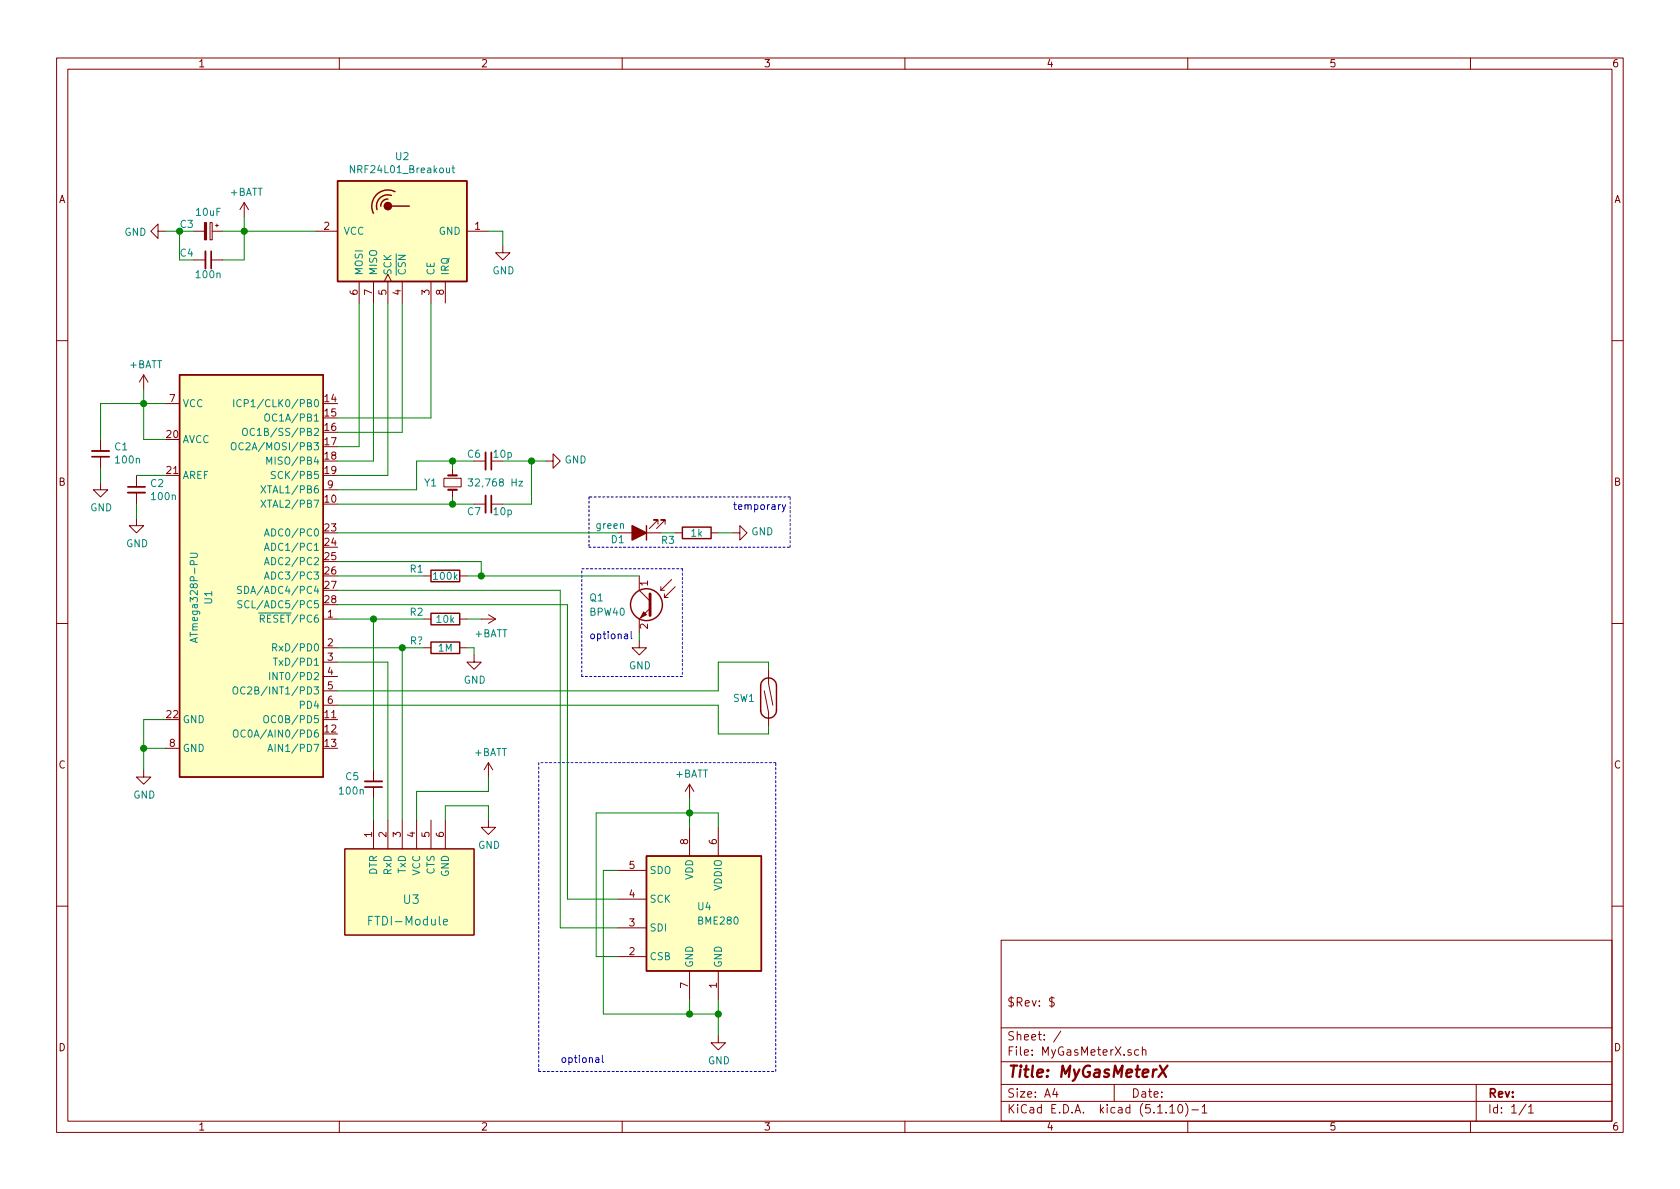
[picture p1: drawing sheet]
EESchema Schematic File Version 4
EELAYER 30 0
EELAYER END
$Descr A4 11693 8268
encoding utf-8
Sheet 1 1
Title "MyGasMeterX"
Date ""
Rev ""
Comp ""
Comment1 "$Id: MyGasMeterX.sch 1289 2021-11-22 10:46:00Z  $"
Comment2 ""
Comment3 ""
Comment4 ""
$EndDescr
$Comp
L eBay:ATmega328P-PU U1
U 1 1
P 1750 3900
F 0 "U1" V 1450 3650 50  0000 C CNN
F 1 "ATmega328P-PU" V 1350 3650 50  0000 C CNN
F 2 "Package_DIP:DIP-28_W7.62mm" V 1550 3700 50  0001 C CIN
F 3 "http://ww1.microchip.com/downloads/en/DeviceDoc/ATmega328_P%20AVR%20MCU%20with%20picoPower%20Technology%20Data%20Sheet%2040001984A.pdf" H 1750 3800 50  0001 C CNN
	1    1750 3900
	1    0    0    -1  
$EndComp
$Comp
L Device:CP_Small C3
U 1 1
P 1450 1600
F 0 "C3" V 1400 1450 50  0000 C CNN
F 1 "10uF" V 1316 1600 50  0000 C CNN
F 2 "" H 1450 1600 50  0001 C CNN
F 3 "~" H 1450 1600 50  0001 C CNN
	1    1450 1600
	0    1    1    0   
$EndComp
$Comp
L Device:C_Small C1
U 1 1
P 700 3150
F 0 "C1" H 608 3104 50  0000 R CNN
F 1 "100n" H 608 3195 50  0000 R CNN
F 2 "" H 700 3150 50  0001 C CNN
F 3 "~" H 700 3150 50  0001 C CNN
	1    700  3150
	-1   0    0    1   
$EndComp
$Comp
L Device:C_Small C2
U 1 1
P 950 3400
F 0 "C2" H 1042 3446 50  0000 L CNN
F 1 "100n" H 1042 3355 50  0000 L CNN
F 2 "" H 950 3400 50  0001 C CNN
F 3 "~" H 950 3400 50  0001 C CNN
	1    950  3400
	1    0    0    -1  
$EndComp
$Comp
L Device:C_Small C4
U 1 1
P 1450 1800
F 0 "C4" V 1400 1650 50  0000 C CNN
F 1 "100n" V 1550 1800 50  0000 C CNN
F 2 "" H 1450 1800 50  0001 C CNN
F 3 "~" H 1450 1800 50  0001 C CNN
	1    1450 1800
	0    1    1    0   
$EndComp
$Comp
L power:GND #PWR01
U 1 1
P 700 3350
F 0 "#PWR01" H 700 3100 50  0001 C CNN
F 1 "GND" H 705 3177 50  0000 C CNN
F 2 "" H 700 3350 50  0001 C CNN
F 3 "" H 700 3350 50  0001 C CNN
	1    700  3350
	1    0    0    -1  
$EndComp
$Comp
L power:GND #PWR02
U 1 1
P 950 3600
F 0 "#PWR02" H 950 3350 50  0001 C CNN
F 1 "GND" H 955 3427 50  0000 C CNN
F 2 "" H 950 3600 50  0001 C CNN
F 3 "" H 950 3600 50  0001 C CNN
	1    950  3600
	1    0    0    -1  
$EndComp
Wire Wire Line
	700  3350 700  3250
Wire Wire Line
	700  2800 1000 2800
Wire Wire Line
	1150 3050 1000 3050
Wire Wire Line
	1000 3050 1000 2800
Connection ~ 1000 2800
Wire Wire Line
	1000 2800 1150 2800
Wire Wire Line
	950  3300 1150 3300
Wire Wire Line
	950  3500 950  3600
$Comp
L power:GND #PWR04
U 1 1
P 1000 5350
F 0 "#PWR04" H 1000 5100 50  0001 C CNN
F 1 "GND" H 1005 5177 50  0000 C CNN
F 2 "" H 1000 5350 50  0001 C CNN
F 3 "" H 1000 5350 50  0001 C CNN
	1    1000 5350
	1    0    0    -1  
$EndComp
Wire Wire Line
	1000 5350 1000 5200
Wire Wire Line
	1000 5000 1150 5000
Wire Wire Line
	1150 5200 1000 5200
Connection ~ 1000 5200
Wire Wire Line
	1000 5200 1000 5000
$Comp
L RF:NRF24L01_Breakout U2
U 1 1
P 2800 1600
F 0 "U2" V 3317 1600 50  0000 C CNN
F 1 "NRF24L01_Breakout" V 3226 1600 50  0000 C CNN
F 2 "RF_Module:nRF24L01_Breakout" H 2950 2200 50  0001 L CIN
F 3 "http://www.nordicsemi.com/eng/content/download/2730/34105/file/nRF24L01_Product_Specification_v2_0.pdf" H 2800 1500 50  0001 C CNN
	1    2800 1600
	0    -1   -1   0   
$EndComp
$Comp
L power:GND #PWR010
U 1 1
P 3500 1700
F 0 "#PWR010" H 3500 1450 50  0001 C CNN
F 1 "GND" H 3505 1527 50  0000 C CNN
F 2 "" H 3500 1700 50  0001 C CNN
F 3 "" H 3500 1700 50  0001 C CNN
	1    3500 1700
	1    0    0    -1  
$EndComp
$Comp
L power:+BATT #PWR03
U 1 1
P 1000 2700
F 0 "#PWR03" H 1000 2550 50  0001 C CNN
F 1 "+BATT" H 1015 2873 50  0000 C CNN
F 2 "" H 1000 2700 50  0001 C CNN
F 3 "" H 1000 2700 50  0001 C CNN
	1    1000 2700
	1    0    0    -1  
$EndComp
$Comp
L power:+BATT #PWR06
U 1 1
P 1700 1500
F 0 "#PWR06" H 1700 1350 50  0001 C CNN
F 1 "+BATT" H 1715 1673 50  0000 C CNN
F 2 "" H 1700 1500 50  0001 C CNN
F 3 "" H 1700 1500 50  0001 C CNN
	1    1700 1500
	1    0    0    -1  
$EndComp
$Comp
L power:GND #PWR05
U 1 1
P 1150 1600
F 0 "#PWR05" H 1150 1350 50  0001 C CNN
F 1 "GND" V 1155 1472 50  0000 R CNN
F 2 "" H 1150 1600 50  0001 C CNN
F 3 "" H 1150 1600 50  0001 C CNN
	1    1150 1600
	0    1    1    0   
$EndComp
Wire Wire Line
	1550 1600 1700 1600
Wire Wire Line
	1150 1600 1250 1600
Wire Wire Line
	1250 1600 1250 1800
Wire Wire Line
	1250 1800 1350 1800
Connection ~ 1250 1600
Wire Wire Line
	1250 1600 1350 1600
Wire Wire Line
	1550 1800 1700 1800
Wire Wire Line
	1700 1800 1700 1600
Connection ~ 1700 1600
Wire Wire Line
	1700 1600 2200 1600
Wire Wire Line
	1700 1600 1700 1500
Wire Wire Line
	2350 3100 2500 3100
Wire Wire Line
	2500 3100 2500 2100
Wire Wire Line
	2350 3200 2600 3200
Wire Wire Line
	2600 3200 2600 2100
Wire Wire Line
	2350 3300 2700 3300
Wire Wire Line
	2700 3300 2700 2100
Wire Wire Line
	2350 3000 2800 3000
Wire Wire Line
	2800 3000 2800 2100
Wire Wire Line
	2350 2900 3000 2900
Wire Wire Line
	3000 2900 3000 2100
$Comp
L Device:Crystal_Small Y1
U 1 1
P 3150 3350
F 0 "Y1" V 3150 3150 50  0000 L CNN
F 1 "32,768 Hz" V 3150 3450 50  0000 L CNN
F 2 "" H 3150 3350 50  0001 C CNN
F 3 "~" H 3150 3350 50  0001 C CNN
	1    3150 3350
	0    1    1    0   
$EndComp
Wire Wire Line
	3150 3500 3150 3450
Wire Wire Line
	2900 3400 2900 3200
Wire Wire Line
	2900 3200 3150 3200
Wire Wire Line
	3150 3200 3150 3250
$Comp
L Device:C_Small C6
U 1 1
P 3400 3200
F 0 "C6" V 3350 3100 50  0000 C CNN
F 1 "10p" V 3350 3300 50  0000 C CNN
F 2 "" H 3400 3200 50  0001 C CNN
F 3 "~" H 3400 3200 50  0001 C CNN
	1    3400 3200
	0    1    1    0   
$EndComp
$Comp
L Device:C_Small C7
U 1 1
P 3400 3500
F 0 "C7" V 3450 3400 50  0000 C CNN
F 1 "10p" V 3450 3600 50  0000 C CNN
F 2 "" H 3400 3500 50  0001 C CNN
F 3 "~" H 3400 3500 50  0001 C CNN
	1    3400 3500
	0    1    1    0   
$EndComp
Wire Wire Line
	3150 3200 3300 3200
Connection ~ 3150 3200
Wire Wire Line
	3150 3500 3300 3500
Connection ~ 3150 3500
$Comp
L power:GND #PWR011
U 1 1
P 3800 3200
F 0 "#PWR011" H 3800 2950 50  0001 C CNN
F 1 "GND" V 3805 3072 50  0000 R CNN
F 2 "" H 3800 3200 50  0001 C CNN
F 3 "" H 3800 3200 50  0001 C CNN
	1    3800 3200
	0    -1   -1   0   
$EndComp
Wire Wire Line
	3500 3200 3700 3200
Wire Wire Line
	3700 3200 3700 3500
Wire Wire Line
	3700 3500 3500 3500
Connection ~ 3700 3200
Wire Wire Line
	3700 3200 3800 3200
$Comp
L Sensor_Optical:BPW40 Q1
U 1 1
P 4550 4200
F 0 "Q1" H 5000 4250 50  0000 R CNN
F 1 "BPW40" H 5000 4150 50  0000 R CNN
F 2 "LED_THT:LED_D5.0mm_Clear" H 5030 4060 50  0001 C CNN
F 3 "https://www.rcscomponents.kiev.ua/datasheets/bpw40.pdf" H 4550 4200 50  0001 C CNN
	1    4550 4200
	-1   0    0    -1  
$EndComp
$Comp
L eBay:FTDI-Module U3
U 1 1
P 2850 6200
F 0 "U3" V 2900 6250 60  0000 R CNN
F 1 "FTDI-Module" V 3050 6500 60  0000 R CNN
F 2 "" H 3250 5750 60  0000 C CNN
F 3 "" H 3250 5750 60  0000 C CNN
	1    2850 6200
	0    -1   1    0   
$EndComp
$Comp
L Device:C_Small C5
U 1 1
P 2600 5450
F 0 "C5" H 2800 5400 50  0000 R CNN
F 1 "100n" H 2850 5500 50  0000 R CNN
F 2 "" H 2600 5450 50  0001 C CNN
F 3 "~" H 2600 5450 50  0001 C CNN
	1    2600 5450
	-1   0    0    1   
$EndComp
Wire Wire Line
	2600 5700 2600 5550
Wire Wire Line
	2600 5350 2600 4300
Wire Wire Line
	2700 5700 2700 4600
Wire Wire Line
	2700 4600 2350 4600
Wire Wire Line
	2800 5700 2800 4500
Wire Wire Line
	2800 4500 2350 4500
$Comp
L power:GND #PWR09
U 1 1
P 3400 5700
F 0 "#PWR09" H 3400 5450 50  0001 C CNN
F 1 "GND" H 3405 5527 50  0000 C CNN
F 2 "" H 3400 5700 50  0001 C CNN
F 3 "" H 3400 5700 50  0001 C CNN
	1    3400 5700
	1    0    0    -1  
$EndComp
Wire Wire Line
	3100 5700 3100 5600
Wire Wire Line
	3100 5600 3400 5600
Wire Wire Line
	3400 5600 3400 5700
Wire Wire Line
	1000 2700 1000 2800
$Comp
L power:+BATT #PWR08
U 1 1
P 3400 5400
F 0 "#PWR08" H 3400 5250 50  0001 C CNN
F 1 "+BATT" H 3415 5573 50  0000 C CNN
F 2 "" H 3400 5400 50  0001 C CNN
F 3 "" H 3400 5400 50  0001 C CNN
	1    3400 5400
	1    0    0    -1  
$EndComp
Wire Wire Line
	3400 5400 3400 5500
Wire Wire Line
	3400 5500 2900 5500
Wire Wire Line
	2900 5500 2900 5700
$Comp
L Device:R R2
U 1 1
P 3100 4300
F 0 "R2" V 3050 4100 50  0000 C CNN
F 1 "10k" V 3100 4300 50  0000 C CNN
F 2 "" V 3030 4300 50  0001 C CNN
F 3 "~" H 3100 4300 50  0001 C CNN
	1    3100 4300
	0    1    1    0   
$EndComp
$Comp
L power:GND #PWR013
U 1 1
P 4450 4450
F 0 "#PWR013" H 4450 4200 50  0001 C CNN
F 1 "GND" H 4455 4277 50  0000 C CNN
F 2 "" H 4450 4450 50  0001 C CNN
F 3 "" H 4450 4450 50  0001 C CNN
	1    4450 4450
	1    0    0    -1  
$EndComp
Wire Wire Line
	4450 4450 4450 4400
$Comp
L power:+BATT #PWR07
U 1 1
P 3350 4300
F 0 "#PWR07" H 3350 4150 50  0001 C CNN
F 1 "+BATT" V 3450 4250 50  0000 L CNN
F 2 "" H 3350 4300 50  0001 C CNN
F 3 "" H 3350 4300 50  0001 C CNN
	1    3350 4300
	0    1    1    0   
$EndComp
Wire Wire Line
	3250 4300 3350 4300
$Comp
L Device:R R1
U 1 1
P 3100 4000
F 0 "R1" V 3050 3800 50  0000 C CNN
F 1 "100k" V 3100 4000 50  0000 C CNN
F 2 "" V 3030 4000 50  0001 C CNN
F 3 "~" H 3100 4000 50  0001 C CNN
	1    3100 4000
	0    1    1    0   
$EndComp
Wire Wire Line
	2350 4000 2950 4000
$Comp
L Sensor:BME280 U4
U 1 1
P 4900 6350
F 0 "U4" H 4950 6400 50  0000 R CNN
F 1 "BME280" H 4950 6300 50  0000 R CNN
F 2 "Package_LGA:Bosch_LGA-8_2.5x2.5mm_P0.65mm_ClockwisePinNumbering" H 6400 5900 50  0001 C CNN
F 3 "https://ae-bst.resource.bosch.com/media/_tech/media/datasheets/BST-BME280-DS002.pdf" H 4900 6150 50  0001 C CNN
	1    4900 6350
	-1   0    0    -1  
$EndComp
Wire Wire Line
	3400 1600 3500 1600
Wire Wire Line
	3500 1600 3500 1700
$Comp
L power:GND #PWR014
U 1 1
P 5000 7200
F 0 "#PWR014" H 5000 6950 50  0001 C CNN
F 1 "GND" H 5005 7027 50  0000 C CNN
F 2 "" H 5000 7200 50  0001 C CNN
F 3 "" H 5000 7200 50  0001 C CNN
	1    5000 7200
	1    0    0    -1  
$EndComp
Wire Wire Line
	4800 6950 4800 7050
Wire Wire Line
	4800 7050 5000 7050
Wire Wire Line
	5000 7050 5000 7200
Wire Wire Line
	5000 7050 5000 6950
Connection ~ 5000 7050
$Comp
L power:+BATT #PWR012
U 1 1
P 4800 5550
F 0 "#PWR012" H 4800 5400 50  0001 C CNN
F 1 "+BATT" H 4815 5723 50  0000 C CNN
F 2 "" H 4800 5550 50  0001 C CNN
F 3 "" H 4800 5550 50  0001 C CNN
	1    4800 5550
	1    0    0    -1  
$EndComp
Wire Wire Line
	4800 5750 4800 5650
Wire Wire Line
	4800 5650 5000 5650
Wire Wire Line
	5000 5650 5000 5750
Connection ~ 4800 5650
Wire Wire Line
	4800 5650 4800 5550
Wire Wire Line
	3950 6250 4300 6250
Wire Wire Line
	2350 4100 3900 4100
Wire Wire Line
	3900 6450 4300 6450
Wire Wire Line
	4800 5650 4150 5650
Wire Wire Line
	4150 5650 4150 6650
Wire Wire Line
	4150 6650 4300 6650
Wire Wire Line
	4300 6050 4200 6050
Wire Wire Line
	4200 6050 4200 7050
Wire Wire Line
	4200 7050 4800 7050
Connection ~ 4800 7050
Wire Notes Line
	5400 5300 3750 5300
Wire Notes Line
	3750 5300 3750 7450
Wire Notes Line
	3750 7450 5400 7450
Wire Notes Line
	5400 7450 5400 5300
Text Notes 3900 7400 0    50   ~ 0
optional
Wire Notes Line
	4750 4700 4050 4700
Wire Notes Line
	4050 4700 4050 3950
Wire Notes Line
	4050 3950 4750 3950
Wire Notes Line
	4750 3950 4750 4700
Text Notes 4100 4450 0    50   ~ 0
optional
$Comp
L Device:LED_ALT D1
U 1 1
P 4450 3700
F 0 "D1" H 4600 3750 50  0000 C CNN
F 1 "green" H 4650 3650 50  0000 C CNN
F 2 "" H 4450 3700 50  0001 C CNN
F 3 "~" H 4450 3700 50  0001 C CNN
	1    4450 3700
	-1   0    0    1   
$EndComp
$Comp
L Device:R R3
U 1 1
P 4850 3700
F 0 "R3" V 4900 3500 50  0000 C CNN
F 1 "1k" V 4850 3700 50  0000 C CNN
F 2 "" V 4780 3700 50  0001 C CNN
F 3 "~" H 4850 3700 50  0001 C CNN
	1    4850 3700
	0    1    1    0   
$EndComp
$Comp
L power:GND #PWR015
U 1 1
P 5100 3700
F 0 "#PWR015" H 5100 3450 50  0001 C CNN
F 1 "GND" V 5105 3572 50  0000 R CNN
F 2 "" H 5100 3700 50  0001 C CNN
F 3 "" H 5100 3700 50  0001 C CNN
	1    5100 3700
	0    -1   -1   0   
$EndComp
Wire Wire Line
	4600 3700 4700 3700
Wire Wire Line
	5000 3700 5100 3700
Wire Notes Line
	5500 3800 5500 3450
Wire Notes Line
	5500 3450 4100 3450
Wire Notes Line
	4100 3450 4100 3800
Wire Notes Line
	4100 3800 5500 3800
Text Notes 5100 3550 0    50   ~ 0
temporary
Wire Wire Line
	700  3050 700  2800
Wire Wire Line
	2350 4300 2600 4300
Connection ~ 2600 4300
Wire Wire Line
	2600 4300 2950 4300
Wire Wire Line
	2350 3400 2900 3400
Wire Wire Line
	2350 3500 3150 3500
Wire Wire Line
	2350 3700 4300 3700
Wire Wire Line
	2350 3900 3350 3900
Wire Wire Line
	3350 3900 3350 4000
Connection ~ 3350 4000
$Comp
L Switch:SW_Reed SW1
U 1 1
P 5350 4850
F 0 "SW1" V 5350 4600 50  0000 L CNN
F 1 "SW_Reed" V 5450 4450 50  0001 L CNN
F 2 "" H 5350 4850 50  0001 C CNN
F 3 "~" H 5350 4850 50  0001 C CNN
	1    5350 4850
	0    1    1    0   
$EndComp
Wire Wire Line
	2350 4900 5000 4900
Wire Wire Line
	5000 4900 5000 5100
Wire Wire Line
	5000 5100 5350 5100
Wire Wire Line
	5350 5100 5350 5050
Wire Wire Line
	2350 4800 5000 4800
Wire Wire Line
	5000 4800 5000 4600
Wire Wire Line
	5000 4600 5350 4600
Wire Wire Line
	5350 4600 5350 4650
Wire Wire Line
	3250 4000 3350 4000
Wire Wire Line
	3900 4100 3900 6450
Wire Wire Line
	3950 4200 3950 6250
Wire Wire Line
	2350 4200 3950 4200
Wire Wire Line
	3350 4000 4450 4000
$Comp
L Device:R R?
U 1 1
P 3100 4500
F 0 "R?" V 3050 4300 50  0000 C CNN
F 1 "1M" V 3100 4500 50  0000 C CNN
F 2 "" V 3030 4500 50  0001 C CNN
F 3 "~" H 3100 4500 50  0001 C CNN
	1    3100 4500
	0    1    1    0   
$EndComp
$Comp
L power:GND #PWR?
U 1 1
P 3300 4550
F 0 "#PWR?" H 3300 4300 50  0001 C CNN
F 1 "GND" H 3305 4377 50  0000 C CNN
F 2 "" H 3300 4550 50  0001 C CNN
F 3 "" H 3300 4550 50  0001 C CNN
	1    3300 4550
	1    0    0    -1  
$EndComp
Wire Wire Line
	3250 4500 3300 4500
Wire Wire Line
	3300 4500 3300 4550
Wire Wire Line
	2800 4500 2950 4500
Connection ~ 2800 4500
$EndSCHEMATC
